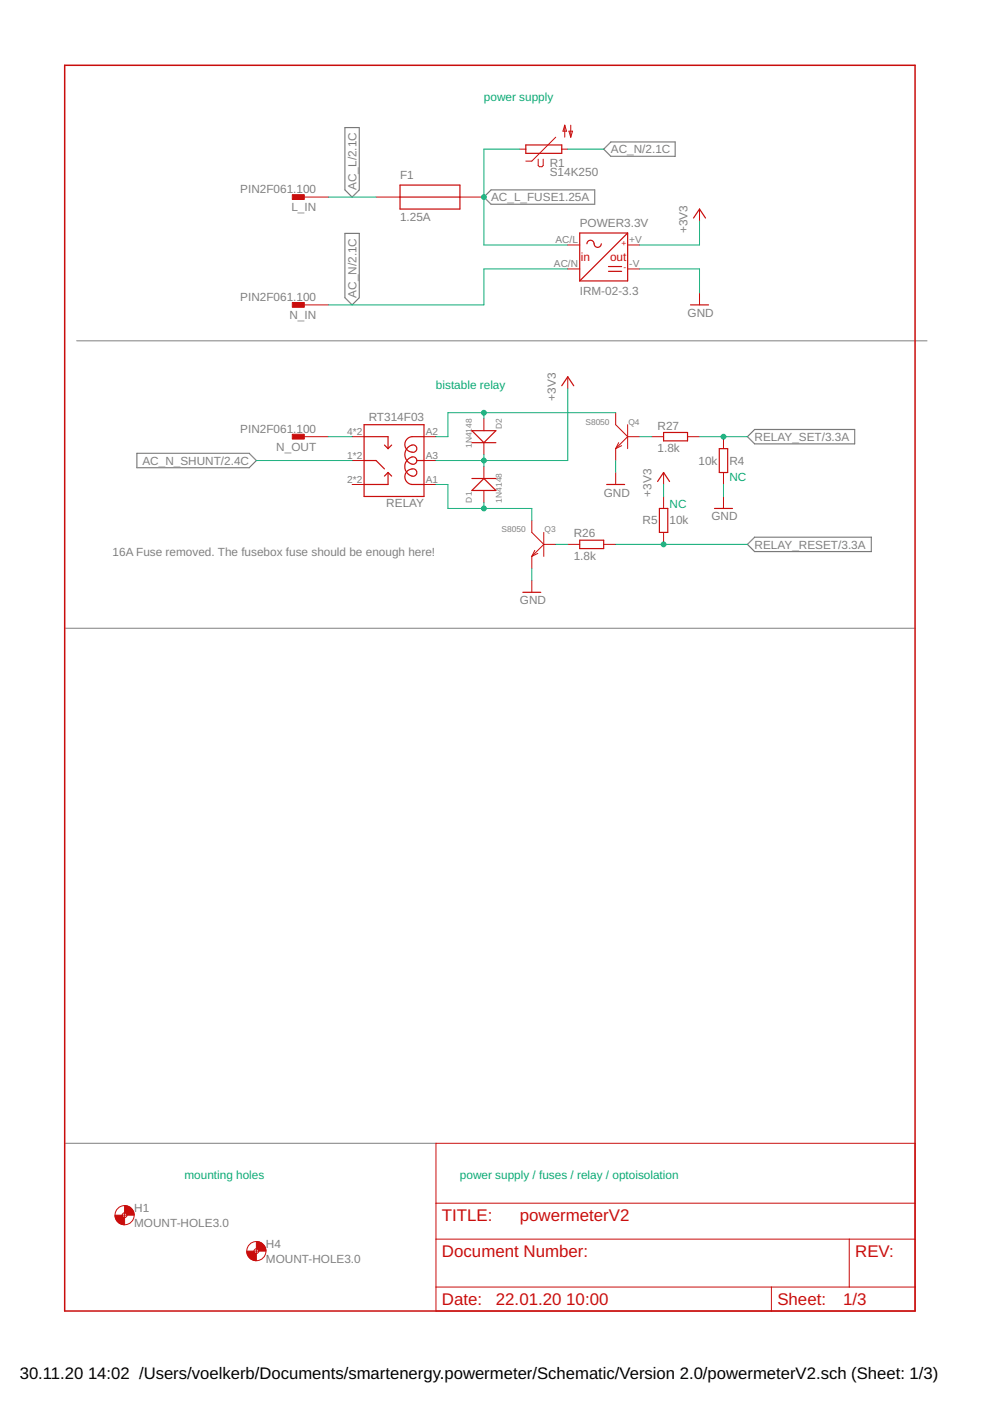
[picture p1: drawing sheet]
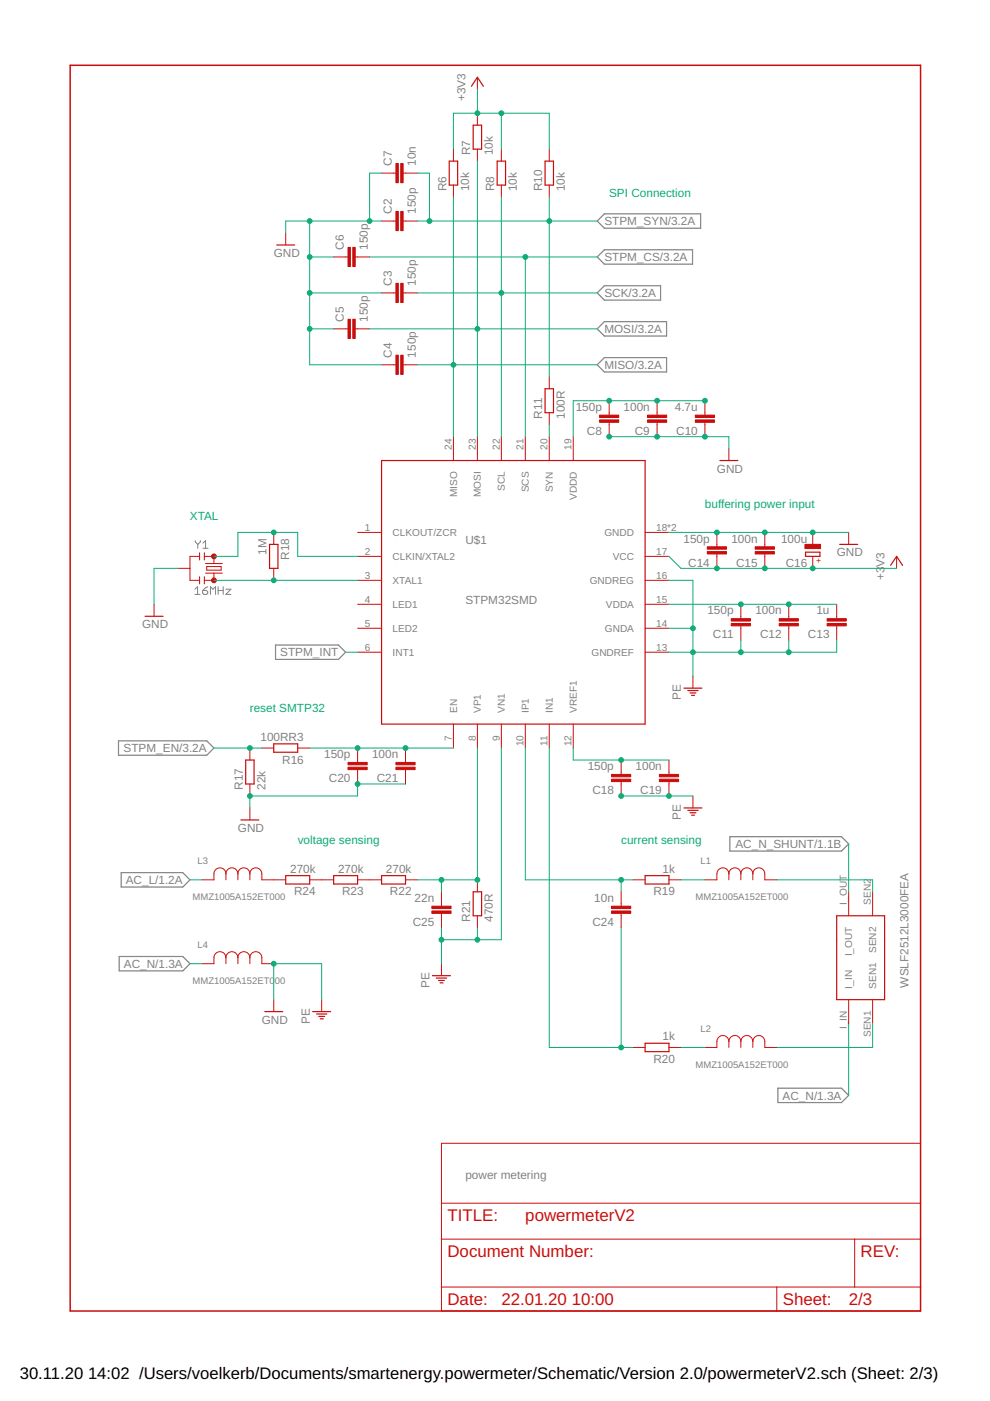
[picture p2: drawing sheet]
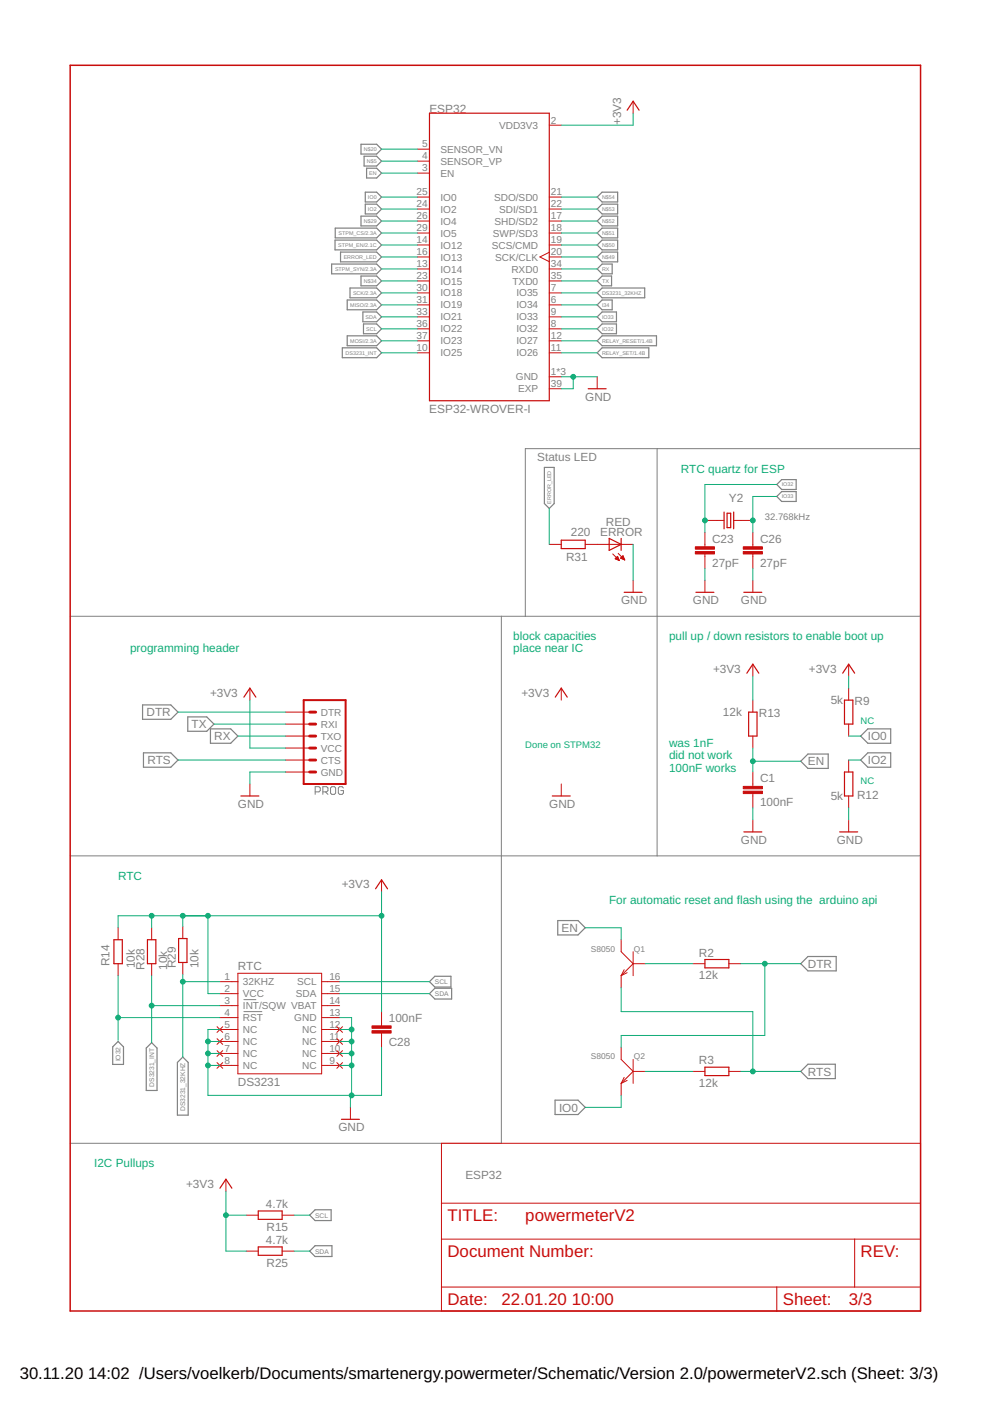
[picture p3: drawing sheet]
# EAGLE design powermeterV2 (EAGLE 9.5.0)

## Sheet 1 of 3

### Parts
D1  1N4148  SMD-DIODE-SWITCH-1N4148(LL-34)  [LL-34]
D2  1N4148  SMD-DIODE-SWITCH-1N4148(LL-34)  [LL-34]
F1  1.25A  UMT250  [SMD_FUSE]
H1  MOUNT-HOLE3.0  [3,0]
H4  MOUNT-HOLE3.0  [3,0]
L_IN  PIN2F061.100  [F061.100]
N_IN  PIN2F061.100  [F061.100]
N_OUT  PIN2F061.100  [F061.100]
POWER3.3V  IRM-02-3.3  [MW_IRM-02]
Q3  S8050  SMD-TRANSISTORS-NPN-25V-500MW-S8050(SOT-23)  [SOT-23]
Q4  S8050  SMD-TRANSISTORS-NPN-25V-500MW-S8050(SOT-23)  [SOT-23]
R1  S14K250  [S14K250]
R4  10k  R-EU_R0402  [R0402]
R5  10k  R-EU_R0402  [R0402]
R26  1.8k  R-EU_R0402  [R0402]
R27  1.8k  R-EU_R0402  [R0402]
RELAY  RT314F03  [RELAY_RT314F03]

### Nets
+3V3: D1.C(-) D2.C(-) POWER3.3V.+V(+V_OUT) R5.2 RELAY.A3 ; also sheet 2,3
AC_L: F1.P$1 L_IN.A1 L_IN.A2 ; also sheet 2
AC_L_FUSE1.25A: F1.P$2 POWER3.3V.AC/L(L) R1.1
AC_N: N_IN.A1 N_IN.A2 POWER3.3V.AC/N(N) R1.2 ; also sheet 2
AC_N_SHUNT: RELAY.1 RELAY.11 ; also sheet 2
GND: POWER3.3V.-V(-V_OUT) Q3.2(E) Q4.2(E) R4.2 ; also sheet 2,3
N$4: N_OUT.A1 N_OUT.A2 RELAY.4 RELAY.14
N$12: Q3.1(B) R26.1
N$17: D1.A(+) Q3.3(C) RELAY.A1
N$27: Q4.1(B) R27.1
N$28: D2.A(+) Q4.3(C) RELAY.A2
RELAY_RESET: R5.1 R26.2 ; also sheet 3
RELAY_SET: R4.1 R27.2 ; also sheet 3
Unconnected: RELAY.2 RELAY.12

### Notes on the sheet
- power supply
- bistable relay
- NC
- NC
- 16A Fuse removed. The fusebox fuse should be enough here!
- mounting holes | power supply / fuses / relay / optoisolation

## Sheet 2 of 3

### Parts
C2  150p  C-EUC0402  [C0402]
C3  150p  C-EUC0402  [C0402]
C4  150p  C-EUC0402  [C0402]
C5  150p  C-EUC0402  [C0402]
C6  150p  C-EUC0402  [C0402]
C7  10n  C-EUC0603  [C0603]
C8  150p  C-EUC0402  [C0402]
C9  100n  C-EUC0603  [C0603]
C10  4.7u  C-EUC0805  [C0805]
C11  150p  C-EUC0402  [C0402]
C12  100n  C-EUC0603  [C0603]
C13  1u  C-EUC0603  [C0603]
C14  150p  C-EUC0402  [C0402]
C15  100n  C-EUC0603  [C0603]
C16  100u  CPOL-EUD/7343-31W  [D/7343-31W]
C18  150p  C-EUC0402  [C0402]
C19  100n  C-EUC0603  [C0603]
C20  150p  C-EUC0402  [C0402]
C21  100n  C-EUC0603  [C0603]
C24  10n  C-EUC0603  [C0603]
C25  22n  C-EUC0603  [C0603]
L1  MMZ1005A152ET000  [IND_1005]
L2  MMZ1005A152ET000  [IND_1005]
L3  MMZ1005A152ET000  [IND_1005]
L4  MMZ1005A152ET000  [IND_1005]
R6  10k  R-EU_R0603  [R0603]
R7  10k  R-EU_R0603  [R0603]
R8  10k  R-EU_R0603  [R0603]
R10  10k  R-EU_R0603  [R0603]
R11  100R  R-EU_R0603  [R0603]
R16  100RR3  R-EU_R0603  [R0603]
R17  22k  R-EU_R0603  [R0603]
R18  1M  R-EU_R0603  [R0603]
R19  1k  R-EU_R0603  [R0603]
R20  1k  R-EU_R0603  [R0603]
R21  470R  R-EU_M1206  [M1206]
R22  270k  R-EU_M1206  [M1206]
R23  270k  R-EU_M1206  [M1206]
R24  270k  R-EU_M1206  [M1206]
SHUNT  WSLF2512L3000FEA  [SMD_SHUNT]
U$1  STPM32SMD  [QFN24]
Y1  16MHz  RESONATORSMD-3.2X1.3  [RESONATOR-SMD-3.2X1.3]

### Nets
+3V3: C14.1 C15.1 C16.+ R6.2 R7.2 R8.2 R10.2 U$1.17(VCC) ; also sheet 1,3
AC_L: L3.2 ; also sheet 1
AC_N: L4.2 SHUNT.I_IN ; also sheet 1
AC_N_SHUNT: SHUNT.I_OUT ; also sheet 1
DC_GND1: C18.2 C19.2 U$1.12(VREF1)
DC_GND2: C20.2 C21.2 R16.1 U$1.7(EN)
GND: C2.1 C3.1 C4.1 C5.1 C6.1 C7.1 C8.1 C9.1 C10.1 C11.1 C12.1 C13.1 C14.2 C15.2 C16.- C18.1 C19.1 C20.1 C21.1 C25.1 L4.1 R17.1 R21.1 U$1.9(VN1) U$1.13(GNDREF) U$1.14(GNDA) U$1.16(GNDREG) U$1.18(GNDD) U$1.EXP(GNDD) Y1.2 ; supply symbol labelled PE ; also sheet 1,3
MISO: C4.2 R6.1 U$1.24(MISO) ; also sheet 3
MOSI: C5.2 R7.1 U$1.23(MOSI) ; also sheet 3
N$3: C8.2 C9.2 C10.2 U$1.19(VDDD)
N$6: C11.2 C12.2 C13.2 U$1.15(VDDA)
N$7: R18.2 U$1.3(XTAL1) Y1.3
N$8: R18.1 U$1.2(CLKIN/XTAL2) Y1.1
N$9: C24.1 R20.2 U$1.11(IN1)
N$10: R11.1 U$1.20(SYN)
N$11: C24.2 R19.2 U$1.10(IP1)
N$13: C25.2 R21.2 R22.1 U$1.8(VP1)
N$14: R23.2 R24.1
N$15: R22.2 R23.1
N$19: L3.1 R24.2
N$21: L1.2 R19.1
N$22: L2.2 R20.1
N$24: L1.1 SHUNT.SEN2
N$25: L2.1 SHUNT.SEN1
SCK: C3.2 R8.1 U$1.22(SCL) ; also sheet 3
STPM_CS: C6.2 U$1.21(SCS) ; also sheet 3
STPM_EN: R16.2 R17.2 ; also sheet 3
STPM_INT: U$1.6(INT1)
STPM_SYN: C2.2 C7.2 R10.1 R11.2 ; also sheet 3
Unconnected: U$1.1(CLKOUT/ZCR) U$1.4(LED1) U$1.5(LED2)

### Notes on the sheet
- SPI Connection
- buffering power input
- XTAL
- reset SMTP32
- voltage sensing | current sensing
- power metering

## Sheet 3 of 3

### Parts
C1  100nF  C-EUC0402  [C0402]
C23  27pF  C-EUC0402  [C0402]
C26  27pF  C-EUC0402  [C0402]
C28  100nF  C-EUC0402  [C0402]
ERROR  RED  LEDCHIP-LED0805  [CHIP-LED0805]
ESP32  ESP32-WROVER-I  [XCVR_ESP32-WROVER-I]
PROG  6_PIN_SERIAL_TARGET  [1X06]
Q1  S8050  SMD-TRANSISTORS-NPN-25V-500MW-S8050(SOT-23)  [SOT-23]
Q2  S8050  SMD-TRANSISTORS-NPN-25V-500MW-S8050(SOT-23)  [SOT-23]
R2  12k  R-EU_R0402  [R0402]
R3  12k  R-EU_R0402  [R0402]
R9  5k  R-EU_R0402  [R0402]
R12  5k  R-EU_R0402  [R0402]
R13  12k  R-EU_R0402  [R0402]
R14  10k  R-EU_R0603  [R0603]
R15  4.7k  R-EU_R0603  [R0603]
R25  4.7k  R-EU_R0603  [R0603]
R28  10k  R-EU_R0603  [R0603]
R29  10k  R-EU_R0603  [R0603]
R31  220  R-EU_R0603  [R0603]
RTC  DS3231  [DS3231]
Y2  NX2012SA-32.768K-STD-MUB-1  [XTAL_NX2012SA-32.768K-STD-MUB-1]

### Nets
+3V3: C28.2 ESP32.2(VDD3V3) PROG.4(VCC) R9.1 R13.1 R14.1 R15.2 R25.2 R28.2 R29.2 RTC.2(VCC) ; also sheet 1,2
DS3231_32KHZ: ESP32.7(IO35) R29.1 RTC.1(32KHZ)
DS3231_INT: ESP32.10(IO25) R28.1 RTC.3(INT/SQW)
DTR: PROG.1(DTR) Q2.3(C) R2.2
EN: C1.1 ESP32.3(EN) Q1.3(C) R13.2
ERROR_LED: ESP32.16(IO13) R31.1
GND: C1.2 C23.2 C26.2 C28.1 ERROR.C ESP32.1(GND) ESP32.15(GND) ESP32.38(GND) ESP32.39(EXP) PROG.6(GND) R12.1 RTC.5(NC) RTC.6(NC) RTC.7(NC) RTC.8(NC) RTC.9(NC) RTC.10(NC) RTC.11(NC) RTC.12(NC) RTC.13(GND) ; also sheet 1,2
I34: ESP32.6(IO34)
IO0: ESP32.25(IO0) Q2.2(E) R9.2
IO2: ESP32.24(IO2) R12.2
IO32: C23.1 ESP32.8(IO32) R14.2 RTC.4(RST) Y2.1
IO33: C26.1 ESP32.9(IO33) Y2.2
MISO: ESP32.31(IO19) ; also sheet 2
MOSI: ESP32.37(IO23) ; also sheet 2
N$1: Q1.1(B) R2.1
N$2: Q2.1(B) R3.1
N$5: ESP32.4(SENSOR_VP)
N$16: ERROR.A R31.2
N$20: ESP32.5(SENSOR_VN)
N$29: ESP32.26(IO4)
N$34: ESP32.23(IO15)
N$49: ESP32.20(SCK/CLK)
N$50: ESP32.19(SCS/CMD)
N$51: ESP32.18(SWP/SD3)
N$52: ESP32.17(SHD/SD2)
N$53: ESP32.22(SDI/SD1)
N$54: ESP32.21(SDO/SD0)
RELAY_RESET: ESP32.12(IO27) ; also sheet 1
RELAY_SET: ESP32.11(IO26) ; also sheet 1
RTS: PROG.5(CTS) Q1.2(E) R3.2
RX: ESP32.34(RXD0) PROG.3(TXO)
SCK: ESP32.30(IO18) ; also sheet 2
SCL: ESP32.36(IO22) R15.1 RTC.16(SCL)
SDA: ESP32.33(IO21) R25.1 RTC.15(SDA)
STPM_CS: ESP32.29(IO5) ; also sheet 2
STPM_EN: ESP32.14(IO12) ; also sheet 2
STPM_SYN: ESP32.13(IO14) ; also sheet 2
TX: ESP32.35(TXD0) PROG.2(RXI)
Unconnected: RTC.14(VBAT)

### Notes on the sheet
- Status LED
- RTC quartz for ESP
- 32.768kHz
- pull up / down resistors to enable boot up
- programming header
- block capacities
  place near IC
- NC
- Done on STPM32
- was 1nF
  did not work
  100nF works
- NC
- RTC
- For automatic reset and flash using the  arduino api
- I2C Pullups
- ESP32

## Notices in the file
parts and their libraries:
SparkFun-Clocks: Licensing: Creative Commons ShareAlike 4.0 International - https://creativecommons.org/licenses/by-sa/4.0
